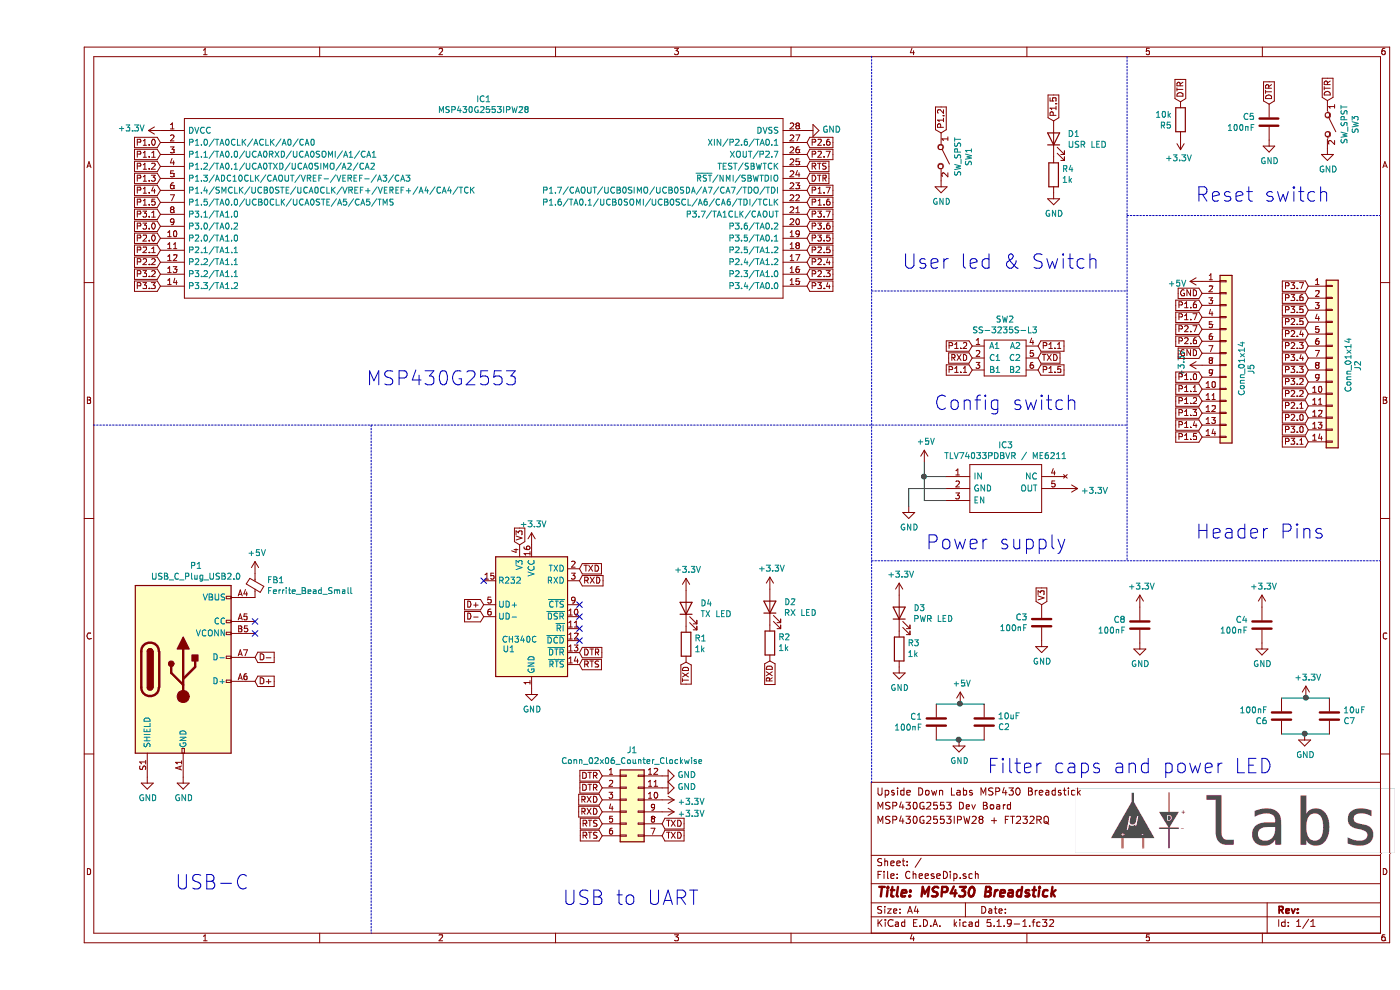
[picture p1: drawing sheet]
EESchema Schematic File Version 4
EELAYER 30 0
EELAYER END
$Descr A4 11693 8268
encoding utf-8
Sheet 1 1
Title "MSP430 Breadstick"
Date ""
Rev ""
Comp ""
Comment1 ""
Comment2 "MSP430G2553IPW28 + FT232RQ"
Comment3 "MSP430G2553 Dev Board"
Comment4 "Upside Down Labs MSP430 Breadstick"
$EndDescr
$Comp
L Connector:USB_C_Plug_USB2.0 P1
U 1 1
P 1220 5590
F 0 "P1" H 1327 6457 50  0000 C CNN
F 1 "USB_C_Plug_USB2.0" H 1327 6366 50  0000 C CNN
F 2 "Connector_USB:USB_C_Receptacle_HRO_TYPE-C-31-M-12" H 1370 5590 50  0001 C CNN
F 3 "https://www.usb.org/sites/default/files/documents/usb_type-c.zip" H 1370 5590 50  0001 C CNN
	1    1220 5590
	1    0    0    -1  
$EndComp
Text GLabel 1030 1190 0    50   Input ~ 0
P1.0
Text GLabel 1030 1290 0    50   Input ~ 0
P1.1
Text GLabel 1030 1390 0    50   Input ~ 0
P1.2
Text GLabel 1030 1490 0    50   Input ~ 0
P1.3
Text GLabel 1030 1590 0    50   Input ~ 0
P1.4
Text GLabel 1030 1690 0    50   Input ~ 0
P1.5
Text GLabel 1030 1790 0    50   Input ~ 0
P3.1
Text GLabel 1030 1890 0    50   Input ~ 0
P3.0
Text GLabel 1030 1990 0    50   Input ~ 0
P2.0
Text GLabel 1030 2090 0    50   Input ~ 0
P2.1
Text GLabel 1030 2190 0    50   Input ~ 0
P2.2
Text GLabel 1030 2290 0    50   Input ~ 0
P3.2
Text GLabel 1030 2390 0    50   Input ~ 0
P3.3
Text GLabel 6430 1190 2    50   Input ~ 0
P2.6
Text GLabel 6430 1290 2    50   Input ~ 0
P2.7
Text GLabel 6430 1590 2    50   Input ~ 0
P1.7
Text GLabel 6430 1690 2    50   Input ~ 0
P1.6
Text GLabel 6430 1790 2    50   Input ~ 0
P3.7
Text GLabel 6430 1890 2    50   Input ~ 0
P3.6
Text GLabel 6430 1990 2    50   Input ~ 0
P3.5
Text GLabel 6430 2090 2    50   Input ~ 0
P2.5
Text GLabel 6430 2190 2    50   Input ~ 0
P2.4
Text GLabel 6430 2290 2    50   Input ~ 0
P2.3
Text GLabel 6430 2390 2    50   Input ~ 0
P3.4
$Comp
L udlabs:MSP430G2553IPW28 IC1
U 1 1
P 1030 1090
F 0 "IC1" H 3730 1355 50  0000 C CNN
F 1 "MSP430G2553IPW28" H 3730 1264 50  0000 C CNN
F 2 "udlabs:MSP430G2553IPW28" H 6280 1190 50  0001 L CNN
F 3 "http://www.ti.com/litv/pdf/slas735j" H 6280 1090 50  0001 L CNN
F 4 "Mixed Signal MCU MSP430 16K Flash TSSOP Texas Instruments MSP430G2553IPW28, 16bit MSP430 Microcontroller, 16MHz, 16 kB Flash, 28-Pin TSSOP" H 6280 990 50  0001 L CNN "Description"
F 5 "1.2" H 6280 890 50  0001 L CNN "Height"
F 6 "Texas Instruments" H 6280 790 50  0001 L CNN "Manufacturer_Name"
F 7 "MSP430G2553IPW28" H 6280 690 50  0001 L CNN "Manufacturer_Part_Number"
F 8 "MSP430G2553IPW28" H 6280 590 50  0001 L CNN "Arrow Part Number"
F 9 "https://www.arrow.com/en/products/msp430g2553ipw28/texas-instruments" H 6280 490 50  0001 L CNN "Arrow Price/Stock"
F 10 "595-MSP430G2553IPW28" H 6280 390 50  0001 L CNN "Mouser Part Number"
F 11 "https://www.mouser.co.uk/ProductDetail/Texas-Instruments/MSP430G2553IPW28?qs=cBe3DO7yhR4cJ%252Bt1uBW%252BXg%3D%3D" H 6280 290 50  0001 L CNN "Mouser Price/Stock"
	1    1030 1090
	1    0    0    -1  
$EndComp
Text GLabel 1820 5490 2    50   Input ~ 0
D-
Text GLabel 1820 5690 2    50   Input ~ 0
D+
Text GLabel 3730 5150 0    50   Input ~ 0
D-
Text GLabel 3730 5050 0    50   Input ~ 0
D+
$Comp
L udlabs:MSS22D18 SW2
U 1 1
P 7910 2990
F 0 "SW2" H 8085 3315 50  0000 C CNN
F 1 "SS-3235S-L3" H 8085 3224 50  0000 C CNN
F 2 "udlabs:SS-3235S-L3" H 7910 3040 50  0001 C CNN
F 3 "" H 7910 2990 50  0001 C CNN
	1    7910 2990
	1    0    0    -1  
$EndComp
Text GLabel 4530 4850 2    50   Input ~ 0
RXD
Text GLabel 4530 5550 2    50   Input ~ 0
RTS
Text GLabel 4530 5450 2    50   Input ~ 0
DTR
Text GLabel 4530 4750 2    50   Input ~ 0
TXD
Text GLabel 7810 2990 0    50   Input ~ 0
RXD
Text GLabel 8360 2990 2    50   Input ~ 0
TXD
Text GLabel 8360 2890 2    50   Input ~ 0
P1.1
Text GLabel 8360 3090 2    50   Input ~ 0
P1.5
Text GLabel 7810 2890 0    50   Input ~ 0
P1.2
Text GLabel 7810 3090 0    50   Input ~ 0
P1.1
Text GLabel 10620 2390 0    50   Input ~ 0
P3.7
Text GLabel 10620 2490 0    50   Input ~ 0
P3.6
Text GLabel 10620 2590 0    50   Input ~ 0
P3.5
Text GLabel 10620 2690 0    50   Input ~ 0
P2.5
Text GLabel 10620 2790 0    50   Input ~ 0
P2.4
Text GLabel 10620 2890 0    50   Input ~ 0
P2.3
Text GLabel 10620 2990 0    50   Input ~ 0
P3.4
Text GLabel 9730 3150 0    50   Input ~ 0
P1.0
Text GLabel 9730 3250 0    50   Input ~ 0
P1.1
Text GLabel 9730 3350 0    50   Input ~ 0
P1.2
Text GLabel 9730 3450 0    50   Input ~ 0
P1.3
Text GLabel 9730 3550 0    50   Input ~ 0
P1.4
Text GLabel 9730 3650 0    50   Input ~ 0
P1.5
Text GLabel 10620 3690 0    50   Input ~ 0
P3.1
Text GLabel 10620 3590 0    50   Input ~ 0
P3.0
Text GLabel 10620 3490 0    50   Input ~ 0
P2.0
Text GLabel 10620 3390 0    50   Input ~ 0
P2.1
Text GLabel 10620 3290 0    50   Input ~ 0
P2.2
Text GLabel 10620 3190 0    50   Input ~ 0
P3.2
Text GLabel 10620 3090 0    50   Input ~ 0
P3.3
$Comp
L Device:C C6
U 1 1
P 10395 5980
F 0 "C6" H 10510 6026 50  0000 L CNN
F 1 "100nF" H 10510 5935 50  0000 L CNN
F 2 "Capacitor_SMD:C_0603_1608Metric_Pad1.08x0.95mm_HandSolder" H 10433 5830 50  0001 C CNN
F 3 "~" H 10395 5980 50  0001 C CNN
	1    10395 5980
	-1   0    0    1   
$EndComp
Wire Wire Line
	10395 6130 10590 6130
Wire Wire Line
	7510 5880 7710 5880
Wire Wire Line
	10395 5830 10600 5830
Text Notes 2745 3230 0    118  ~ 0
MSP430G2553
Text Notes 4385 7570 0    118  ~ 0
USB to UART
Text Notes 1150 7440 0    118  ~ 0
USB-C
Text Notes 7420 4600 0    118  ~ 0
Power supply
Text Notes 9675 4510 0    118  ~ 0
Header Pins
Text Notes 7490 3435 0    118  ~ 0
Config switch
Wire Notes Line
	6970 2430 9105 2430
Text Notes 7225 2255 0    118  ~ 0
User led & Switch
Wire Notes Line
	6970 470  6970 6540
Wire Notes Line
	9105 475  9105 4685
Wire Notes Line
	9105 1800 11220 1800
Text Notes 9675 1695 0    118  ~ 0
Reset switch
Wire Notes Line
	470  3550 9105 3550
$Comp
L Device:LED D4
U 1 1
P 5420 5080
F 0 "D4" V 5459 4962 50  0000 R CNN
F 1 "TX LED" V 5368 4962 50  0000 R CNN
F 2 "LED_SMD:LED_0603_1608Metric_Pad1.05x0.95mm_HandSolder" H 5420 5080 50  0001 C CNN
F 3 "~" H 5420 5080 50  0001 C CNN
	1    5420 5080
	0    -1   -1   0   
$EndComp
$Comp
L Device:R R1
U 1 1
P 5420 5380
F 0 "R1" H 5350 5334 50  0000 R CNN
F 1 "1k" H 5350 5425 50  0000 R CNN
F 2 "Resistor_SMD:R_0603_1608Metric_Pad0.98x0.95mm_HandSolder" V 5350 5380 50  0001 C CNN
F 3 "~" H 5420 5380 50  0001 C CNN
	1    5420 5380
	-1   0    0    1   
$EndComp
$Comp
L Device:LED D2
U 1 1
P 6120 5070
F 0 "D2" V 6159 4952 50  0000 R CNN
F 1 "RX LED" V 6068 4952 50  0000 R CNN
F 2 "LED_SMD:LED_0603_1608Metric_Pad1.05x0.95mm_HandSolder" H 6120 5070 50  0001 C CNN
F 3 "~" H 6120 5070 50  0001 C CNN
	1    6120 5070
	0    -1   -1   0   
$EndComp
$Comp
L Device:R R2
U 1 1
P 6120 5370
F 0 "R2" H 6050 5324 50  0000 R CNN
F 1 "1k" H 6050 5415 50  0000 R CNN
F 2 "Resistor_SMD:R_0603_1608Metric_Pad0.98x0.95mm_HandSolder" V 6050 5370 50  0001 C CNN
F 3 "~" H 6120 5370 50  0001 C CNN
	1    6120 5370
	-1   0    0    1   
$EndComp
Wire Notes Line
	2790 3550 2790 7795
$Comp
L Device:R R5
U 1 1
P 9550 1000
F 0 "R5" H 9480 954 50  0000 R CNN
F 1 "10k" H 9480 1045 50  0000 R CNN
F 2 "Resistor_SMD:R_0603_1608Metric_Pad0.98x0.95mm_HandSolder" V 9480 1000 50  0001 C CNN
F 3 "~" H 9550 1000 50  0001 C CNN
	1    9550 1000
	1    0    0    -1  
$EndComp
$Comp
L Device:C C5
U 1 1
P 10290 1020
F 0 "C5" H 10405 1066 50  0000 L CNN
F 1 "100nF" H 10405 975 50  0000 L CNN
F 2 "Capacitor_SMD:C_0603_1608Metric_Pad1.08x0.95mm_HandSolder" H 10328 870 50  0001 C CNN
F 3 "~" H 10290 1020 50  0001 C CNN
	1    10290 1020
	-1   0    0    -1  
$EndComp
$Comp
L Device:R R4
U 1 1
P 8490 1460
F 0 "R4" H 8420 1414 50  0000 R CNN
F 1 "1k" H 8420 1505 50  0000 R CNN
F 2 "Resistor_SMD:R_0603_1608Metric_Pad0.98x0.95mm_HandSolder" V 8420 1460 50  0001 C CNN
F 3 "~" H 8490 1460 50  0001 C CNN
	1    8490 1460
	-1   0    0    1   
$EndComp
$Comp
L Device:LED D1
U 1 1
P 8490 1160
F 0 "D1" V 8529 1042 50  0000 R CNN
F 1 "USR LED" V 8438 1042 50  0000 R CNN
F 2 "LED_SMD:LED_0603_1608Metric_Pad1.05x0.95mm_HandSolder" H 8490 1160 50  0001 C CNN
F 3 "~" H 8490 1160 50  0001 C CNN
	1    8490 1160
	0    -1   -1   0   
$EndComp
Wire Notes Line
	6970 4685 11220 4685
Text Notes 7935 6470 0    118  ~ 0
Filter caps and power LED
$Comp
L Switch:SW_SPST SW1
U 1 1
P 7550 1310
F 0 "SW1" H 7550 1545 50  0000 C CNN
F 1 "SW_SPST" H 7550 1454 50  0000 C CNN
F 2 "Button_Switch_SMD:SW_SPST_SKQG_WithStem" H 7550 1310 50  0001 C CNN
F 3 "~" H 7550 1310 50  0001 C CNN
	1    7550 1310
	0    1    1    0   
$EndComp
$Comp
L Switch:SW_SPST SW3
U 1 1
P 10780 1040
F 0 "SW3" H 10780 1275 50  0000 C CNN
F 1 "SW_SPST" H 10780 1184 50  0000 C CNN
F 2 "Button_Switch_SMD:SW_SPST_SKQG_WithStem" H 10780 1040 50  0001 C CNN
F 3 "~" H 10780 1040 50  0001 C CNN
	1    10780 1040
	0    1    1    0   
$EndComp
$Comp
L Device:C C7
U 1 1
P 10795 5980
F 0 "C7" H 10910 6026 50  0000 L CNN
F 1 "10uF" H 10910 5935 50  0000 L CNN
F 2 "Capacitor_SMD:C_0805_2012Metric_Pad1.18x1.45mm_HandSolder" H 10833 5830 50  0001 C CNN
F 3 "~" H 10795 5980 50  0001 C CNN
	1    10795 5980
	1    0    0    1   
$EndComp
$Comp
L Device:C C2
U 1 1
P 7910 6030
F 0 "C2" H 8025 6076 50  0000 L CNN
F 1 "10uF" H 8025 5985 50  0000 L CNN
F 2 "Capacitor_SMD:C_0805_2012Metric_Pad1.18x1.45mm_HandSolder" H 7948 5880 50  0001 C CNN
F 3 "~" H 7910 6030 50  0001 C CNN
	1    7910 6030
	1    0    0    1   
$EndComp
Wire Wire Line
	7510 6180 7700 6180
$Comp
L Device:C C1
U 1 1
P 7510 6030
F 0 "C1" H 7625 6076 50  0000 L CNN
F 1 "100nF" H 7625 5985 50  0000 L CNN
F 2 "Capacitor_SMD:C_0603_1608Metric_Pad1.08x0.95mm_HandSolder" H 7548 5880 50  0001 C CNN
F 3 "~" H 7510 6030 50  0001 C CNN
	1    7510 6030
	-1   0    0    -1  
$EndComp
$Comp
L Interface_USB:CH340C U1
U 1 1
P 4130 5150
F 0 "U1" H 3940 4880 50  0000 C CNN
F 1 "CH340C" H 4030 4960 50  0000 C CNN
F 2 "Package_SO:SOIC-16_3.9x9.9mm_P1.27mm" H 4180 4600 50  0001 L CNN
F 3 "https://datasheet.lcsc.com/szlcsc/Jiangsu-Qin-Heng-CH340C_C84681.pdf" H 3780 5950 50  0001 C CNN
	1    4130 5150
	1    0    0    -1  
$EndComp
Text GLabel 5420 5530 3    50   Input ~ 0
TXD
Text GLabel 6120 5520 3    50   Input ~ 0
RXD
$Comp
L Device:C C3
U 1 1
P 8390 5200
F 0 "C3" H 8505 5246 50  0000 L CNN
F 1 "100nF" H 8505 5155 50  0000 L CNN
F 2 "Capacitor_SMD:C_0603_1608Metric_Pad1.08x0.95mm_HandSolder" H 8428 5050 50  0001 C CNN
F 3 "~" H 8390 5200 50  0001 C CNN
	1    8390 5200
	-1   0    0    -1  
$EndComp
Text GLabel 4030 4550 1    50   Input ~ 0
V3
NoConn ~ 4530 5050
NoConn ~ 4530 5150
NoConn ~ 4530 5250
NoConn ~ 4530 5350
NoConn ~ 1820 5190
NoConn ~ 1820 5290
NoConn ~ 3730 4850
Text GLabel 6430 1490 2    50   Input ~ 0
DTR
Text GLabel 6430 1390 2    50   Input ~ 0
RTS
$Comp
L power:GND #PWR0101
U 1 1
P 4130 5750
F 0 "#PWR0101" H 4130 5500 50  0001 C CNN
F 1 "GND" H 4135 5577 50  0000 C CNN
F 2 "" H 4130 5750 50  0001 C CNN
F 3 "" H 4130 5750 50  0001 C CNN
	1    4130 5750
	1    0    0    -1  
$EndComp
$Comp
L power:GND #PWR0102
U 1 1
P 1220 6490
F 0 "#PWR0102" H 1220 6240 50  0001 C CNN
F 1 "GND" H 1225 6317 50  0000 C CNN
F 2 "" H 1220 6490 50  0001 C CNN
F 3 "" H 1220 6490 50  0001 C CNN
	1    1220 6490
	1    0    0    -1  
$EndComp
$Comp
L power:GND #PWR0103
U 1 1
P 920 6490
F 0 "#PWR0103" H 920 6240 50  0001 C CNN
F 1 "GND" H 925 6317 50  0000 C CNN
F 2 "" H 920 6490 50  0001 C CNN
F 3 "" H 920 6490 50  0001 C CNN
	1    920  6490
	1    0    0    -1  
$EndComp
$Comp
L power:GND #PWR0105
U 1 1
P 7700 6180
F 0 "#PWR0105" H 7700 5930 50  0001 C CNN
F 1 "GND" H 7705 6007 50  0000 C CNN
F 2 "" H 7700 6180 50  0001 C CNN
F 3 "" H 7700 6180 50  0001 C CNN
	1    7700 6180
	1    0    0    -1  
$EndComp
$Comp
L power:GND #PWR0106
U 1 1
P 8390 5350
F 0 "#PWR0106" H 8390 5100 50  0001 C CNN
F 1 "GND" H 8395 5177 50  0000 C CNN
F 2 "" H 8390 5350 50  0001 C CNN
F 3 "" H 8390 5350 50  0001 C CNN
	1    8390 5350
	1    0    0    -1  
$EndComp
$Comp
L power:GND #PWR0108
U 1 1
P 10590 6130
F 0 "#PWR0108" H 10590 5880 50  0001 C CNN
F 1 "GND" H 10595 5957 50  0000 C CNN
F 2 "" H 10590 6130 50  0001 C CNN
F 3 "" H 10590 6130 50  0001 C CNN
	1    10590 6130
	1    0    0    -1  
$EndComp
Connection ~ 7700 6180
Wire Wire Line
	7700 6180 7910 6180
Connection ~ 10590 6130
Wire Wire Line
	10590 6130 10795 6130
Text GLabel 8390 5050 1    50   Input ~ 0
V3
$Comp
L power:+5V #PWR0111
U 1 1
P 7710 5880
F 0 "#PWR0111" H 7710 5730 50  0001 C CNN
F 1 "+5V" H 7725 6053 50  0000 C CNN
F 2 "" H 7710 5880 50  0001 C CNN
F 3 "" H 7710 5880 50  0001 C CNN
	1    7710 5880
	1    0    0    -1  
$EndComp
Connection ~ 7710 5880
Wire Wire Line
	7710 5880 7910 5880
$Comp
L power:+3.3V #PWR0112
U 1 1
P 10600 5830
F 0 "#PWR0112" H 10600 5680 50  0001 C CNN
F 1 "+3.3V" H 10615 6003 50  0000 C CNN
F 2 "" H 10600 5830 50  0001 C CNN
F 3 "" H 10600 5830 50  0001 C CNN
	1    10600 5830
	1    0    0    -1  
$EndComp
Connection ~ 10600 5830
Wire Wire Line
	10600 5830 10795 5830
$Comp
L power:+5V #PWR0114
U 1 1
P 7410 3860
F 0 "#PWR0114" H 7410 3710 50  0001 C CNN
F 1 "+5V" H 7425 4033 50  0000 C CNN
F 2 "" H 7410 3860 50  0001 C CNN
F 3 "" H 7410 3860 50  0001 C CNN
	1    7410 3860
	1    0    0    -1  
$EndComp
$Comp
L power:GND #PWR0116
U 1 1
P 7280 4230
F 0 "#PWR0116" H 7280 3980 50  0001 C CNN
F 1 "GND" H 7285 4057 50  0000 C CNN
F 2 "" H 7280 4230 50  0001 C CNN
F 3 "" H 7280 4230 50  0001 C CNN
	1    7280 4230
	1    0    0    -1  
$EndComp
$Comp
L power:GND #PWR0117
U 1 1
P 8490 1610
F 0 "#PWR0117" H 8490 1360 50  0001 C CNN
F 1 "GND" H 8495 1437 50  0000 C CNN
F 2 "" H 8490 1610 50  0001 C CNN
F 3 "" H 8490 1610 50  0001 C CNN
	1    8490 1610
	1    0    0    -1  
$EndComp
$Comp
L power:GND #PWR0118
U 1 1
P 7550 1510
F 0 "#PWR0118" H 7550 1260 50  0001 C CNN
F 1 "GND" H 7555 1337 50  0000 C CNN
F 2 "" H 7550 1510 50  0001 C CNN
F 3 "" H 7550 1510 50  0001 C CNN
	1    7550 1510
	1    0    0    -1  
$EndComp
$Comp
L power:GND #PWR0119
U 1 1
P 10780 1240
F 0 "#PWR0119" H 10780 990 50  0001 C CNN
F 1 "GND" H 10785 1067 50  0000 C CNN
F 2 "" H 10780 1240 50  0001 C CNN
F 3 "" H 10780 1240 50  0001 C CNN
	1    10780 1240
	1    0    0    -1  
$EndComp
$Comp
L power:GND #PWR0120
U 1 1
P 10290 1170
F 0 "#PWR0120" H 10290 920 50  0001 C CNN
F 1 "GND" H 10295 997 50  0000 C CNN
F 2 "" H 10290 1170 50  0001 C CNN
F 3 "" H 10290 1170 50  0001 C CNN
	1    10290 1170
	1    0    0    -1  
$EndComp
$Comp
L power:+3.3V #PWR0121
U 1 1
P 9550 1150
F 0 "#PWR0121" H 9550 1000 50  0001 C CNN
F 1 "+3.3V" H 9565 1323 50  0000 C CNN
F 2 "" H 9550 1150 50  0001 C CNN
F 3 "" H 9550 1150 50  0001 C CNN
	1    9550 1150
	-1   0    0    1   
$EndComp
$Comp
L power:GND #PWR0122
U 1 1
P 6430 1090
F 0 "#PWR0122" H 6430 840 50  0001 C CNN
F 1 "GND" V 6435 962 50  0000 R CNN
F 2 "" H 6430 1090 50  0001 C CNN
F 3 "" H 6430 1090 50  0001 C CNN
	1    6430 1090
	0    -1   -1   0   
$EndComp
$Comp
L power:+3.3V #PWR0123
U 1 1
P 1030 1090
F 0 "#PWR0123" H 1030 940 50  0001 C CNN
F 1 "+3.3V" V 1045 1218 50  0000 L CNN
F 2 "" H 1030 1090 50  0001 C CNN
F 3 "" H 1030 1090 50  0001 C CNN
	1    1030 1090
	0    -1   -1   0   
$EndComp
$Comp
L power:+3.3V #PWR0125
U 1 1
P 4130 4550
F 0 "#PWR0125" H 4130 4400 50  0001 C CNN
F 1 "+3.3V" H 4145 4723 50  0000 C CNN
F 2 "" H 4130 4550 50  0001 C CNN
F 3 "" H 4130 4550 50  0001 C CNN
	1    4130 4550
	1    0    0    -1  
$EndComp
Wire Wire Line
	7590 3980 7410 3980
Wire Wire Line
	7410 3980 7410 3860
Wire Wire Line
	7590 4180 7410 4180
Wire Wire Line
	7410 4180 7410 3980
Connection ~ 7410 3980
Wire Wire Line
	7590 4080 7280 4080
Wire Wire Line
	7280 4080 7280 4230
$Comp
L udlabs:TLV74033PDBVR IC3
U 1 1
P 7590 3980
F 0 "IC3" H 8090 4245 50  0000 C CNN
F 1 "TLV74033PDBVR / ME6211" H 8090 4154 50  0000 C CNN
F 2 "udlabs:TLV74033PDBVR" H 8440 4080 50  0001 L CNN
F 3 "https://www.ti.com/lit/ds/symlink/tlv740p.pdf?ts=1599647884466&ref_url=https%253A%252F%252Fwww.ti.com%252Fpower-management%252Flinear-regulators-ldo%252Fproducts.html" H 8440 3980 50  0001 L CNN
F 4 "LDO Voltage Regulators" H 8440 3880 50  0001 L CNN "Description"
F 5 "1.45" H 8440 3780 50  0001 L CNN "Height"
F 6 "Texas Instruments" H 8440 3680 50  0001 L CNN "Manufacturer_Name"
F 7 "TLV74033PDBVR" H 8440 3580 50  0001 L CNN "Manufacturer_Part_Number"
F 8 "" H 8440 3480 50  0001 L CNN "Arrow Part Number"
F 9 "" H 8440 3380 50  0001 L CNN "Arrow Price/Stock"
F 10 "" H 8440 3280 50  0001 L CNN "Mouser Part Number"
F 11 "" H 8440 3180 50  0001 L CNN "Mouser Price/Stock"
	1    7590 3980
	1    0    0    -1  
$EndComp
$Comp
L power:+3.3V #PWR0115
U 1 1
P 8590 4080
F 0 "#PWR0115" H 8590 3930 50  0001 C CNN
F 1 "+3.3V" V 8605 4208 50  0000 L CNN
F 2 "" H 8590 4080 50  0001 C CNN
F 3 "" H 8590 4080 50  0001 C CNN
	1    8590 4080
	0    1    1    0   
$EndComp
$Comp
L Device:C C8
U 1 1
P 9210 5220
F 0 "C8" H 9325 5266 50  0000 L CNN
F 1 "100nF" H 9325 5175 50  0000 L CNN
F 2 "Capacitor_SMD:C_0603_1608Metric_Pad1.08x0.95mm_HandSolder" H 9248 5070 50  0001 C CNN
F 3 "~" H 9210 5220 50  0001 C CNN
	1    9210 5220
	-1   0    0    -1  
$EndComp
$Comp
L power:GND #PWR0107
U 1 1
P 9210 5370
F 0 "#PWR0107" H 9210 5120 50  0001 C CNN
F 1 "GND" H 9215 5197 50  0000 C CNN
F 2 "" H 9210 5370 50  0001 C CNN
F 3 "" H 9210 5370 50  0001 C CNN
	1    9210 5370
	1    0    0    -1  
$EndComp
$Comp
L power:+3.3V #PWR0109
U 1 1
P 9210 5070
F 0 "#PWR0109" H 9210 4920 50  0001 C CNN
F 1 "+3.3V" H 9225 5243 50  0000 C CNN
F 2 "" H 9210 5070 50  0001 C CNN
F 3 "" H 9210 5070 50  0001 C CNN
	1    9210 5070
	1    0    0    -1  
$EndComp
$Comp
L power:+5V #PWR0124
U 1 1
P 1820 4790
F 0 "#PWR0124" H 1820 4640 50  0001 C CNN
F 1 "+5V" H 1835 4963 50  0000 C CNN
F 2 "" H 1820 4790 50  0001 C CNN
F 3 "" H 1820 4790 50  0001 C CNN
	1    1820 4790
	1    0    0    -1  
$EndComp
$Comp
L Device:Ferrite_Bead_Small FB1
U 1 1
P 1820 4890
F 0 "FB1" H 1920 4936 50  0000 L CNN
F 1 "Ferrite_Bead_Small" H 1920 4845 50  0000 L CNN
F 2 "Inductor_SMD:L_0805_2012Metric_Pad1.15x1.40mm_HandSolder" V 1750 4890 50  0001 C CNN
F 3 "~" H 1820 4890 50  0001 C CNN
	1    1820 4890
	1    0    0    -1  
$EndComp
$Comp
L power:GND #PWR0104
U 1 1
P 7200 5570
F 0 "#PWR0104" H 7200 5320 50  0001 C CNN
F 1 "GND" H 7205 5397 50  0000 C CNN
F 2 "" H 7200 5570 50  0001 C CNN
F 3 "" H 7200 5570 50  0001 C CNN
	1    7200 5570
	1    0    0    -1  
$EndComp
$Comp
L Device:R R3
U 1 1
P 7200 5420
F 0 "R3" H 7130 5374 50  0000 R CNN
F 1 "1k" H 7130 5465 50  0000 R CNN
F 2 "Resistor_SMD:R_0603_1608Metric_Pad0.98x0.95mm_HandSolder" V 7130 5420 50  0001 C CNN
F 3 "~" H 7200 5420 50  0001 C CNN
	1    7200 5420
	-1   0    0    1   
$EndComp
$Comp
L Device:LED D3
U 1 1
P 7200 5120
F 0 "D3" V 7239 5002 50  0000 R CNN
F 1 "PWR LED" V 7148 5002 50  0000 R CNN
F 2 "LED_SMD:LED_0603_1608Metric_Pad1.05x0.95mm_HandSolder" H 7200 5120 50  0001 C CNN
F 3 "~" H 7200 5120 50  0001 C CNN
	1    7200 5120
	0    -1   -1   0   
$EndComp
$Comp
L Connector_Generic:Conn_01x14 J5
U 1 1
P 9930 2950
F 0 "J5" V 10140 2770 50  0000 L CNN
F 1 "Conn_01x14" V 10060 2590 50  0000 L CNN
F 2 "Connector_PinHeader_2.54mm:PinHeader_1x14_P2.54mm_Vertical" H 9930 2950 50  0001 C CNN
F 3 "~" H 9930 2950 50  0001 C CNN
	1    9930 2950
	1    0    0    -1  
$EndComp
$Comp
L Connector_Generic:Conn_01x14 J2
U 1 1
P 10820 2990
F 0 "J2" V 11030 2880 50  0000 L CNN
F 1 "Conn_01x14" V 10950 2700 50  0000 L CNN
F 2 "Connector_PinHeader_2.54mm:PinHeader_1x14_P2.54mm_Vertical" H 10820 2990 50  0001 C CNN
F 3 "~" H 10820 2990 50  0001 C CNN
	1    10820 2990
	1    0    0    -1  
$EndComp
$Comp
L power:+5V #PWR0126
U 1 1
P 9730 2350
F 0 "#PWR0126" H 9730 2200 50  0001 C CNN
F 1 "+5V" V 9745 2478 50  0000 L CNN
F 2 "" H 9730 2350 50  0001 C CNN
F 3 "" H 9730 2350 50  0001 C CNN
	1    9730 2350
	0    -1   1    0   
$EndComp
Text GLabel 9730 2550 0    50   Input ~ 0
P1.6
Text GLabel 9730 2650 0    50   Input ~ 0
P1.7
Text GLabel 9730 2750 0    50   Input ~ 0
P2.7
Text GLabel 9730 2850 0    50   Input ~ 0
P2.6
Text GLabel 9730 2450 0    50   Input ~ 0
GND
Text GLabel 9730 2950 0    50   Input ~ 0
GND
Text GLabel 4720 6480 0    50   Input ~ 0
DTR
Text GLabel 4720 6880 0    50   Input ~ 0
RTS
Text GLabel 5220 6880 2    50   Input ~ 0
TXD
Text GLabel 4720 6680 0    50   Input ~ 0
RXD
$Comp
L power:+3.3V #PWR0113
U 1 1
P 5220 6680
F 0 "#PWR0113" H 5220 6530 50  0001 C CNN
F 1 "+3.3V" V 5235 6808 50  0000 L CNN
F 2 "" H 5220 6680 50  0001 C CNN
F 3 "" H 5220 6680 50  0001 C CNN
	1    5220 6680
	0    1    1    0   
$EndComp
$Comp
L power:GND #PWR0127
U 1 1
P 5220 6480
F 0 "#PWR0127" H 5220 6230 50  0001 C CNN
F 1 "GND" V 5225 6352 50  0000 R CNN
F 2 "" H 5220 6480 50  0001 C CNN
F 3 "" H 5220 6480 50  0001 C CNN
	1    5220 6480
	0    -1   -1   0   
$EndComp
$Comp
L power:GND #PWR0128
U 1 1
P 5220 6580
F 0 "#PWR0128" H 5220 6330 50  0001 C CNN
F 1 "GND" V 5225 6452 50  0000 R CNN
F 2 "" H 5220 6580 50  0001 C CNN
F 3 "" H 5220 6580 50  0001 C CNN
	1    5220 6580
	0    -1   -1   0   
$EndComp
$Comp
L power:+3.3V #PWR0129
U 1 1
P 5220 6780
F 0 "#PWR0129" H 5220 6630 50  0001 C CNN
F 1 "+3.3V" V 5235 6908 50  0000 L CNN
F 2 "" H 5220 6780 50  0001 C CNN
F 3 "" H 5220 6780 50  0001 C CNN
	1    5220 6780
	0    1    1    0   
$EndComp
Text GLabel 5220 6980 2    50   Input ~ 0
TXD
Text GLabel 4720 6980 0    50   Input ~ 0
RTS
Text GLabel 4720 6780 0    50   Input ~ 0
RXD
$Comp
L Connector_Generic:Conn_02x06_Counter_Clockwise J1
U 1 1
P 4920 6680
F 0 "J1" H 4970 7097 50  0000 C CNN
F 1 "Conn_02x06_Counter_Clockwise" H 4970 7006 50  0000 C CNN
F 2 "udlabs:progMSP" H 4920 6680 50  0001 C CNN
F 3 "~" H 4920 6680 50  0001 C CNN
	1    4920 6680
	1    0    0    -1  
$EndComp
Text GLabel 4720 6580 0    50   Input ~ 0
DTR
$Comp
L Device:C C4
U 1 1
P 10230 5220
F 0 "C4" H 10345 5266 50  0000 L CNN
F 1 "100nF" H 10345 5175 50  0000 L CNN
F 2 "Capacitor_SMD:C_0603_1608Metric_Pad1.08x0.95mm_HandSolder" H 10268 5070 50  0001 C CNN
F 3 "~" H 10230 5220 50  0001 C CNN
	1    10230 5220
	-1   0    0    -1  
$EndComp
$Comp
L power:GND #PWR0130
U 1 1
P 10230 5370
F 0 "#PWR0130" H 10230 5120 50  0001 C CNN
F 1 "GND" H 10235 5197 50  0000 C CNN
F 2 "" H 10230 5370 50  0001 C CNN
F 3 "" H 10230 5370 50  0001 C CNN
	1    10230 5370
	1    0    0    -1  
$EndComp
$Comp
L power:+3.3V #PWR0131
U 1 1
P 10230 5070
F 0 "#PWR0131" H 10230 4920 50  0001 C CNN
F 1 "+3.3V" H 10245 5243 50  0000 C CNN
F 2 "" H 10230 5070 50  0001 C CNN
F 3 "" H 10230 5070 50  0001 C CNN
	1    10230 5070
	1    0    0    -1  
$EndComp
$Comp
L power:+3.3V #PWR0132
U 1 1
P 5420 4930
F 0 "#PWR0132" H 5420 4780 50  0001 C CNN
F 1 "+3.3V" H 5435 5103 50  0000 C CNN
F 2 "" H 5420 4930 50  0001 C CNN
F 3 "" H 5420 4930 50  0001 C CNN
	1    5420 4930
	1    0    0    -1  
$EndComp
$Comp
L power:+3.3V #PWR0133
U 1 1
P 6120 4920
F 0 "#PWR0133" H 6120 4770 50  0001 C CNN
F 1 "+3.3V" H 6135 5093 50  0000 C CNN
F 2 "" H 6120 4920 50  0001 C CNN
F 3 "" H 6120 4920 50  0001 C CNN
	1    6120 4920
	1    0    0    -1  
$EndComp
$Comp
L power:+3.3V #PWR0134
U 1 1
P 9730 3050
F 0 "#PWR0134" H 9730 2900 50  0001 C CNN
F 1 "+3.3V" H 9745 3223 50  0000 C CNN
F 2 "" H 9730 3050 50  0001 C CNN
F 3 "" H 9730 3050 50  0001 C CNN
	1    9730 3050
	0    -1   -1   0   
$EndComp
Text GLabel 7550 1110 1    50   Input ~ 0
P1.2
Text GLabel 8490 1010 1    50   Input ~ 0
P1.5
$Comp
L power:+3.3V #PWR0110
U 1 1
P 7200 4970
F 0 "#PWR0110" H 7200 4820 50  0001 C CNN
F 1 "+3.3V" H 7215 5143 50  0000 C CNN
F 2 "" H 7200 4970 50  0001 C CNN
F 3 "" H 7200 4970 50  0001 C CNN
	1    7200 4970
	1    0    0    -1  
$EndComp
Text GLabel 9550 850  1    50   Input ~ 0
DTR
Text GLabel 10290 870  1    50   Input ~ 0
DTR
Text GLabel 10780 840  1    50   Input ~ 0
DTR
$EndSCHEMATC
